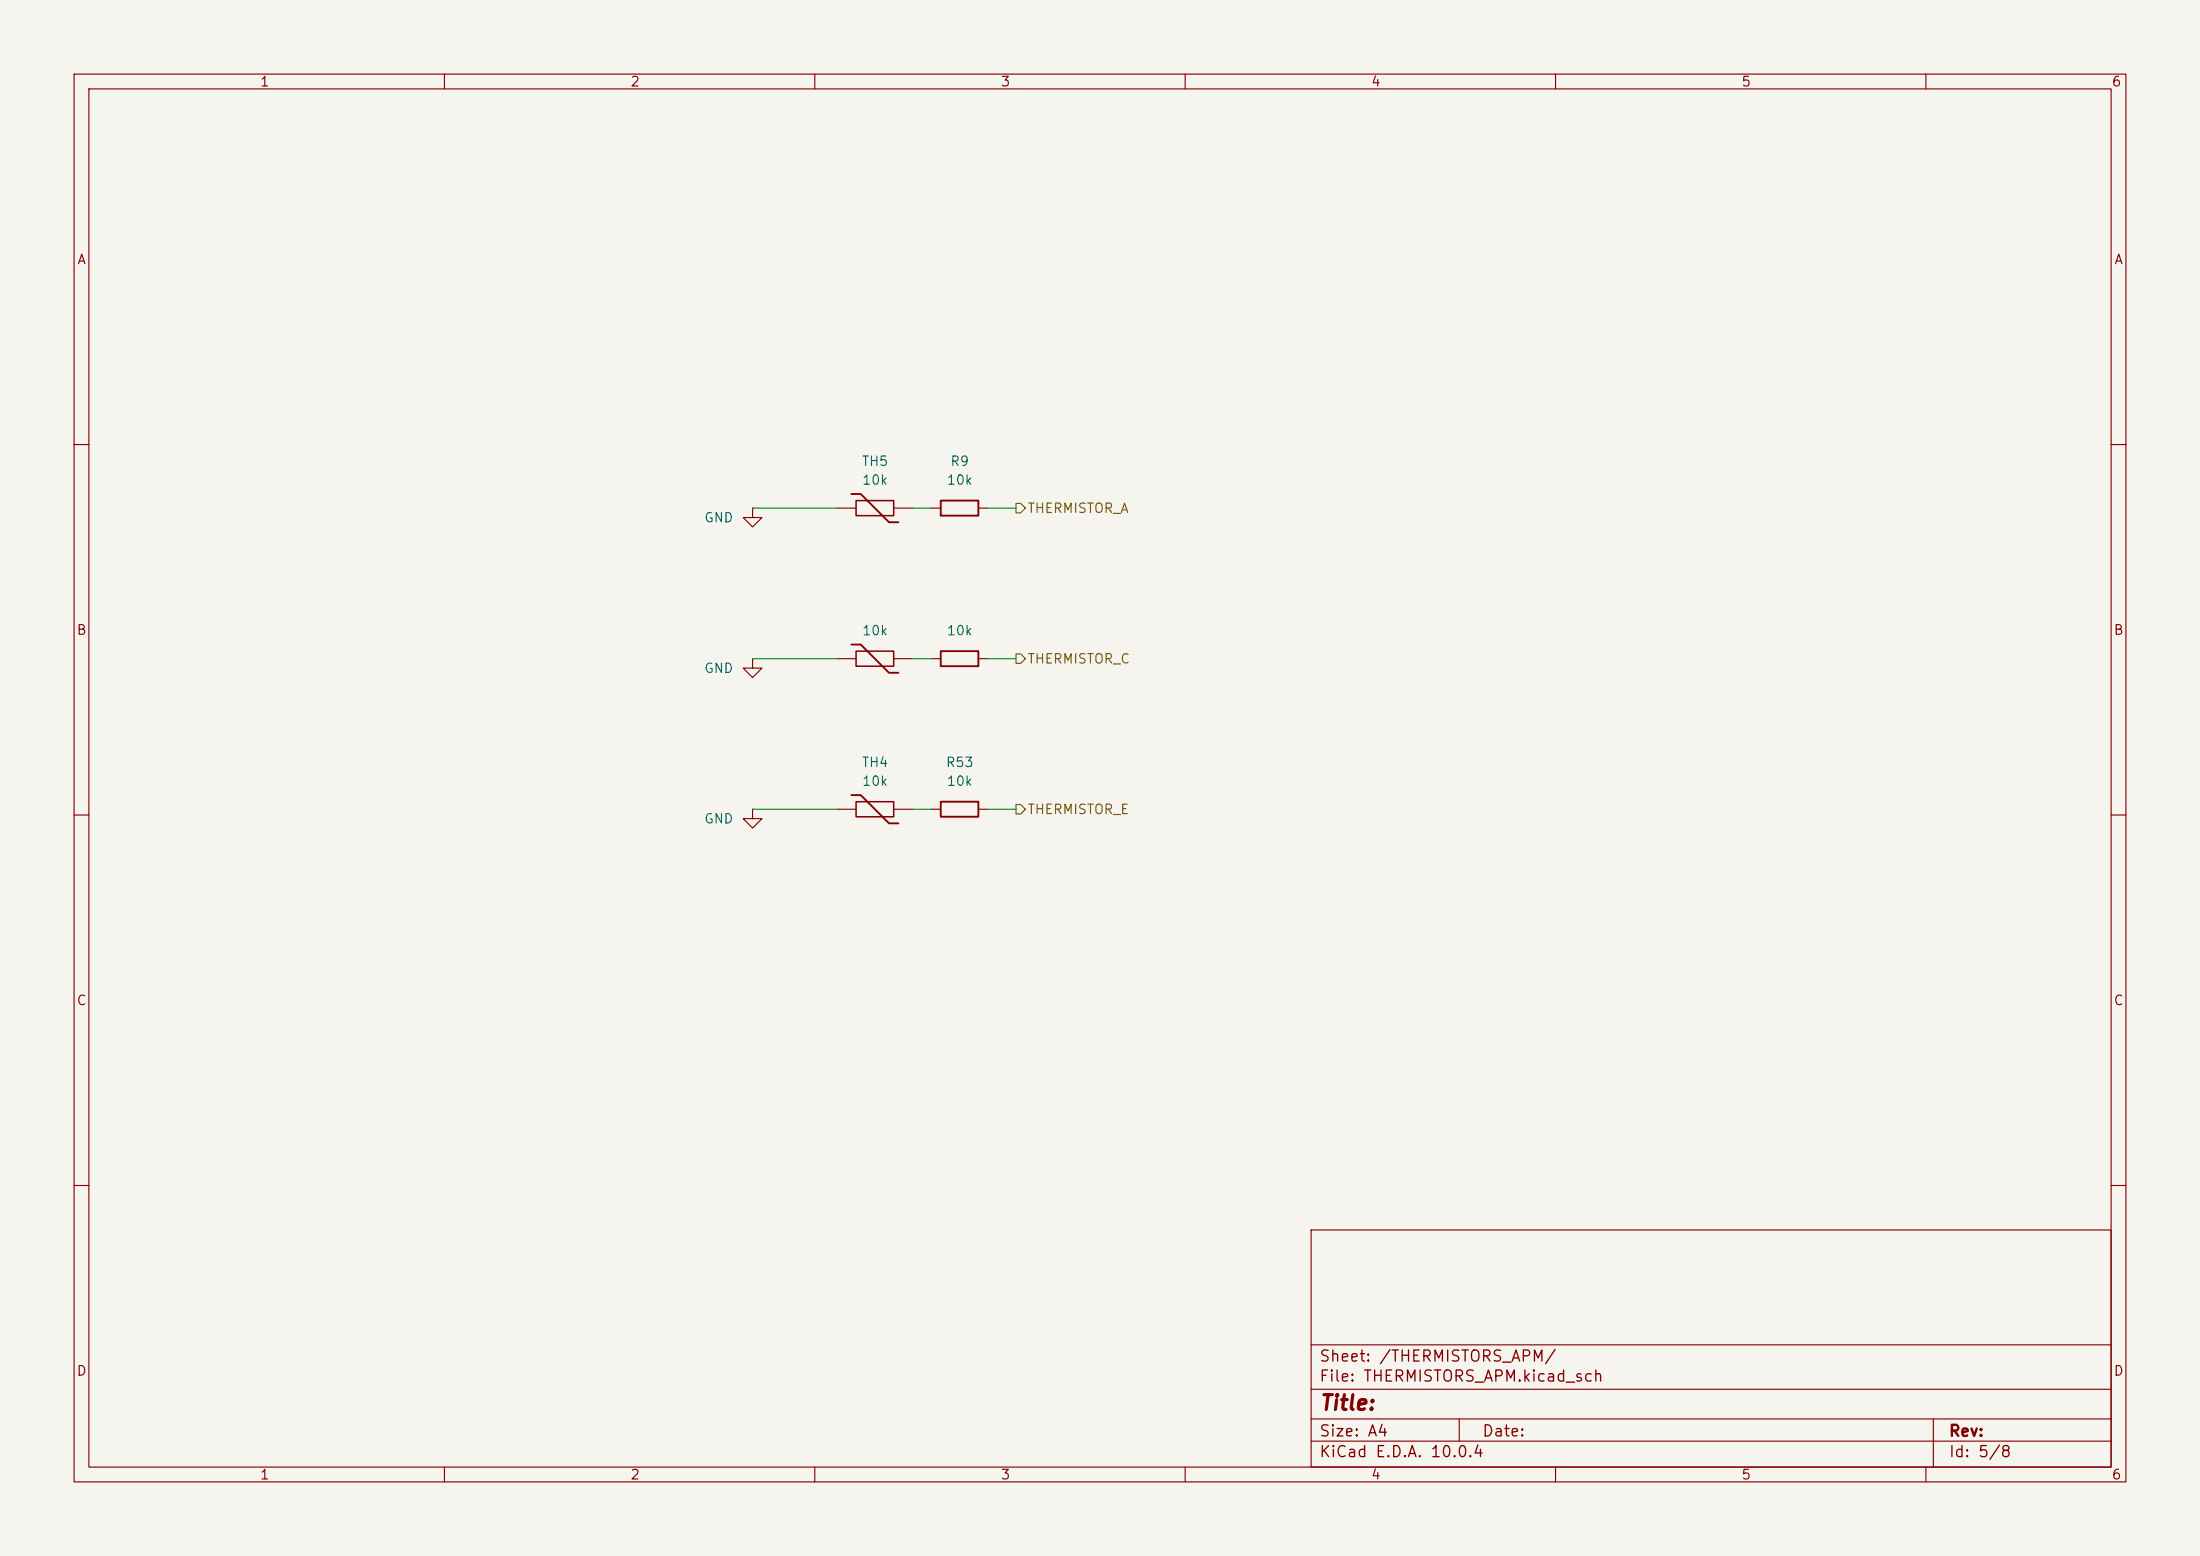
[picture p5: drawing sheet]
(kicad_sch
 (version 20260306)
 (generator "eeschema")
 (generator_version "10.0")
 (paper "A4")
 (lib_symbols
  (symbol "Device:R"
   (pin_numbers (hide yes))
   (pin_names
    (offset 0)) (exclude_from_sim no) (in_bom yes) (on_board yes)
   (in_pos_files yes)
   (duplicate_pin_numbers_are_jumpers no)
   (property "Reference" "R" (at 2.032 0 90) (show_name no) (do_not_autoplace no) (effects (font (size 1.27 1.27))))
   (property "Value" "R" (at 0 0 90) (show_name no) (do_not_autoplace no) (effects (font (size 1.27 1.27))))
   (property "Footprint" "" (at -1.778 0 90) (show_name no) (do_not_autoplace no) (hide yes) (effects (font (size 1.27 1.27))))
   (property "Datasheet" "" (at 0 0 0) (show_name no) (do_not_autoplace no) (hide yes) (effects (font (size 1.27 1.27))))
   (property "Description" "Resistor" (at 0 0 0) (show_name no) (do_not_autoplace no) (hide yes) (effects (font (size 1.27 1.27))))
   (symbol "R_0_1"
    (rectangle (start -1.016 -2.54) (end 1.016 2.54) (stroke (width 0.254) (type default)) (fill (type none))))
   (symbol "R_1_1"
    (pin passive line (at 0 3.81 270) (length 1.27) (name "" (effects (font (size 1.27 1.27)))) (number "1" (effects (font (size 1.27 1.27)))))
    (pin passive line (at 0 -3.81 90) (length 1.27) (name "" (effects (font (size 1.27 1.27)))) (number "2" (effects (font (size 1.27 1.27))))))
   (embedded_fonts no))
  (symbol "Device:Thermistor"
   (pin_numbers (hide yes))
   (pin_names
    (offset 0)) (exclude_from_sim no) (in_bom yes) (on_board yes)
   (in_pos_files yes)
   (duplicate_pin_numbers_are_jumpers no)
   (property "Reference" "TH" (at 2.54 1.27 90) (show_name no) (do_not_autoplace no) (effects (font (size 1.27 1.27))))
   (property "Value" "Thermistor" (at -2.54 0 90) (show_name no) (do_not_autoplace no) (effects (font (size 1.27 1.27)) (justify bottom)))
   (property "Footprint" "" (at 0 0 0) (show_name no) (do_not_autoplace no) (hide yes) (effects (font (size 1.27 1.27))))
   (property "Datasheet" "" (at 0 0 0) (show_name no) (do_not_autoplace no) (hide yes) (effects (font (size 1.27 1.27))))
   (property "Description" "Temperature dependent resistor" (at 0 0 0) (show_name no) (do_not_autoplace no) (hide yes) (effects (font (size 1.27 1.27))))
   (symbol "Thermistor_0_1"
    (polyline (pts (xy -1.905 3.175) (xy -1.905 1.905) (xy 1.905 -1.905) (xy 1.905 -3.175) (xy 1.905 -3.175)) (stroke (width 0.254) (type default)) (fill (type none)))
    (rectangle (start -1.016 2.54) (end 1.016 -2.54) (stroke (width 0.2032) (type default)) (fill (type none))))
   (symbol "Thermistor_1_1"
    (pin passive line (at 0 5.08 270) (length 2.54) (name "" (effects (font (size 1.27 1.27)))) (number "1" (effects (font (size 1.27 1.27)))))
    (pin passive line (at 0 -5.08 90) (length 2.54) (name "" (effects (font (size 1.27 1.27)))) (number "2" (effects (font (size 1.27 1.27))))))
   (embedded_fonts no))
  (symbol "power:GND"
   (power global)
   (pin_numbers (hide yes))
   (pin_names
    (offset 0) (hide yes)) (exclude_from_sim no) (in_bom yes) (on_board yes)
   (in_pos_files yes)
   (duplicate_pin_numbers_are_jumpers no)
   (property "Reference" "#PWR" (at 0 -6.35 0) (show_name no) (do_not_autoplace no) (hide yes) (effects (font (size 1.27 1.27))))
   (property "Value" "GND" (at 0 -3.81 0) (show_name no) (do_not_autoplace no) (effects (font (size 1.27 1.27))))
   (property "Footprint" "" (at 0 0 0) (show_name no) (do_not_autoplace no) (hide yes) (effects (font (size 1.27 1.27))))
   (property "Datasheet" "" (at 0 0 0) (show_name no) (do_not_autoplace no) (hide yes) (effects (font (size 1.27 1.27))))
   (property "Description" "Power symbol creates a global label with name \"GND\" , ground" (at 0 0 0) (show_name no) (do_not_autoplace no) (hide yes) (effects (font (size 1.27 1.27))))
   (symbol "GND_0_1"
    (polyline (pts (xy 0 0) (xy 0 -1.27) (xy 1.27 -1.27) (xy 0 -2.54) (xy -1.27 -1.27) (xy 0 -1.27)) (stroke (width 0) (type default)) (fill (type none))))
   (symbol "GND_1_1"
    (pin power_in line (at 0 0 270) (length 0) (name "" (effects (font (size 1.27 1.27)))) (number "1" (effects (font (size 1.27 1.27))))))
   (embedded_fonts no)))
 (wire
  (pts (xy 101.6 68.58) (xy 113.03 68.58))
  (stroke (width 0) (type default)))
 (wire
  (pts (xy 123.19 109.22) (xy 125.73 109.22))
  (stroke (width 0) (type default)))
 (wire
  (pts (xy 123.19 68.58) (xy 125.73 68.58))
  (stroke (width 0) (type default)))
 (wire
  (pts (xy 101.6 109.22) (xy 113.03 109.22))
  (stroke (width 0) (type default)))
 (wire
  (pts (xy 133.35 68.58) (xy 137.16 68.58))
  (stroke (width 0) (type default)))
 (wire
  (pts (xy 133.35 109.22) (xy 137.16 109.22))
  (stroke (width 0) (type default)))
 (wire
  (pts (xy 101.6 88.9) (xy 113.03 88.9))
  (stroke (width 0) (type default)))
 (wire
  (pts (xy 133.35 88.9) (xy 137.16 88.9))
  (stroke (width 0) (type default)))
 (wire
  (pts (xy 123.19 88.9) (xy 125.73 88.9))
  (stroke (width 0) (type default)))
 (hierarchical_label "THERMISTOR_C"
  (shape output)
  (at 137.16 88.9 0)
  (effects (font (size 1.27 1.27)) (justify left)))
 (hierarchical_label "THERMISTOR_E"
  (shape output)
  (at 137.16 109.22 0)
  (effects (font (size 1.27 1.27)) (justify left)))
 (hierarchical_label "THERMISTOR_A"
  (shape output)
  (at 137.16 68.58 0)
  (effects (font (size 1.27 1.27)) (justify left)))
 (symbol
  (lib_id "Device:R")
  (at 129.54 88.9 90)
  (mirror x)
  (unit 1)
  (body_style 1)
  (exclude_from_sim no)
  (in_bom yes)
  (on_board yes)
  (in_pos_files yes)
  (dnp no)
  (fields_autoplaced yes)
  (property "Reference" "R7" (at 129.54 82.55 90) (hide yes) (show_name no) (do_not_autoplace no) (effects (font (size 1.27 1.27))))
  (property "Value" "10k" (at 129.54 85.09 90) (show_name no) (do_not_autoplace no) (effects (font (size 1.27 1.27))))
  (property "Footprint" "Resistor_SMD:R_0201_0603Metric" (at 129.54 87.122 90) (hide yes) (show_name no) (do_not_autoplace no) (effects (font (size 1.27 1.27))))
  (property "Datasheet" "" (at 129.54 88.9 0) (hide yes) (show_name no) (do_not_autoplace no) (effects (font (size 1.27 1.27))))
  (property "Description" "Resistor" (at 129.54 88.9 0) (hide yes) (show_name no) (do_not_autoplace no) (effects (font (size 1.27 1.27))))
  (property "DigiKey_Part_Number" "311-10.0KCRCT-ND" (at 129.54 88.9 0) (hide yes) (show_name no) (do_not_autoplace no) (effects (font (size 1.27 1.27))))
  (property "Price" "0.0129" (at 129.54 88.9 0) (hide yes) (show_name no) (do_not_autoplace no) (effects (font (size 1.27 1.27))))
  (pin "2")
  (pin "1"))
 (symbol
  (lib_id "Device:R")
  (at 129.54 68.58 90)
  (mirror x)
  (unit 1)
  (body_style 1)
  (exclude_from_sim no)
  (in_bom yes)
  (on_board yes)
  (in_pos_files yes)
  (dnp no)
  (fields_autoplaced yes)
  (property "Reference" "R9" (at 129.54 62.23 90) (show_name no) (do_not_autoplace no) (effects (font (size 1.27 1.27))))
  (property "Value" "10k" (at 129.54 64.77 90) (show_name no) (do_not_autoplace no) (effects (font (size 1.27 1.27))))
  (property "Footprint" "Resistor_SMD:R_0201_0603Metric" (at 129.54 66.802 90) (hide yes) (show_name no) (do_not_autoplace no) (effects (font (size 1.27 1.27))))
  (property "Datasheet" "" (at 129.54 68.58 0) (hide yes) (show_name no) (do_not_autoplace no) (effects (font (size 1.27 1.27))))
  (property "Description" "Resistor" (at 129.54 68.58 0) (hide yes) (show_name no) (do_not_autoplace no) (effects (font (size 1.27 1.27))))
  (property "DigiKey_Part_Number" "311-10.0KCRCT-ND" (at 129.54 68.58 0) (hide yes) (show_name no) (do_not_autoplace no) (effects (font (size 1.27 1.27))))
  (property "Price" "0.0129" (at 129.54 68.58 0) (hide yes) (show_name no) (do_not_autoplace no) (effects (font (size 1.27 1.27))))
  (pin "2")
  (pin "1"))
 (symbol
  (lib_id "power:GND")
  (at 101.6 88.9 0)
  (mirror y)
  (unit 1)
  (body_style 1)
  (exclude_from_sim no)
  (in_bom yes)
  (on_board yes)
  (in_pos_files yes)
  (dnp no)
  (fields_autoplaced yes)
  (property "Reference" "#PWR022" (at 101.6 95.25 0) (hide yes) (show_name no) (do_not_autoplace no) (effects (font (size 1.27 1.27))))
  (property "Value" "GND" (at 99.06 90.1699 0) (show_name no) (do_not_autoplace no) (effects (font (size 1.27 1.27)) (justify left)))
  (property "Footprint" "" (at 101.6 88.9 0) (hide yes) (show_name no) (do_not_autoplace no) (effects (font (size 1.27 1.27))))
  (property "Datasheet" "" (at 101.6 88.9 0) (hide yes) (show_name no) (do_not_autoplace no) (effects (font (size 1.27 1.27))))
  (property "Description" "Power symbol creates a global label with name \"GND\" , ground" (at 101.6 88.9 0) (hide yes) (show_name no) (do_not_autoplace no) (effects (font (size 1.27 1.27))))
  (pin "1"))
 (symbol
  (lib_id "Device:Thermistor")
  (at 118.11 109.22 90)
  (mirror x)
  (unit 1)
  (body_style 1)
  (exclude_from_sim no)
  (in_bom yes)
  (on_board yes)
  (in_pos_files yes)
  (dnp no)
  (fields_autoplaced yes)
  (property "Reference" "TH4" (at 118.11 102.87 90) (show_name no) (do_not_autoplace no) (effects (font (size 1.27 1.27))))
  (property "Value" "10k" (at 118.11 105.41 90) (show_name no) (do_not_autoplace no) (effects (font (size 1.27 1.27))))
  (property "Footprint" "Package_TO_SOT_THT:Heraeus_TO-92-2" (at 118.11 109.22 0) (hide yes) (show_name no) (do_not_autoplace no) (effects (font (size 1.27 1.27))))
  (property "Datasheet" "" (at 118.11 109.22 0) (hide yes) (show_name no) (do_not_autoplace no) (effects (font (size 1.27 1.27))))
  (property "Description" "Temperature dependent resistor" (at 118.11 109.22 0) (hide yes) (show_name no) (do_not_autoplace no) (effects (font (size 1.27 1.27))))
  (pin "2")
  (pin "1"))
 (symbol
  (lib_id "power:GND")
  (at 101.6 109.22 0)
  (mirror y)
  (unit 1)
  (body_style 1)
  (exclude_from_sim no)
  (in_bom yes)
  (on_board yes)
  (in_pos_files yes)
  (dnp no)
  (fields_autoplaced yes)
  (property "Reference" "#PWR071" (at 101.6 115.57 0) (hide yes) (show_name no) (do_not_autoplace no) (effects (font (size 1.27 1.27))))
  (property "Value" "GND" (at 99.06 110.4899 0) (show_name no) (do_not_autoplace no) (effects (font (size 1.27 1.27)) (justify left)))
  (property "Footprint" "" (at 101.6 109.22 0) (hide yes) (show_name no) (do_not_autoplace no) (effects (font (size 1.27 1.27))))
  (property "Datasheet" "" (at 101.6 109.22 0) (hide yes) (show_name no) (do_not_autoplace no) (effects (font (size 1.27 1.27))))
  (property "Description" "Power symbol creates a global label with name \"GND\" , ground" (at 101.6 109.22 0) (hide yes) (show_name no) (do_not_autoplace no) (effects (font (size 1.27 1.27))))
  (pin "1"))
 (symbol
  (lib_id "power:GND")
  (at 101.6 68.58 0)
  (mirror y)
  (unit 1)
  (body_style 1)
  (exclude_from_sim no)
  (in_bom yes)
  (on_board yes)
  (in_pos_files yes)
  (dnp no)
  (fields_autoplaced yes)
  (property "Reference" "#PWR024" (at 101.6 74.93 0) (hide yes) (show_name no) (do_not_autoplace no) (effects (font (size 1.27 1.27))))
  (property "Value" "GND" (at 99.06 69.8499 0) (show_name no) (do_not_autoplace no) (effects (font (size 1.27 1.27)) (justify left)))
  (property "Footprint" "" (at 101.6 68.58 0) (hide yes) (show_name no) (do_not_autoplace no) (effects (font (size 1.27 1.27))))
  (property "Datasheet" "" (at 101.6 68.58 0) (hide yes) (show_name no) (do_not_autoplace no) (effects (font (size 1.27 1.27))))
  (property "Description" "Power symbol creates a global label with name \"GND\" , ground" (at 101.6 68.58 0) (hide yes) (show_name no) (do_not_autoplace no) (effects (font (size 1.27 1.27))))
  (pin "1"))
 (symbol
  (lib_id "Device:Thermistor")
  (at 118.11 88.9 90)
  (mirror x)
  (unit 1)
  (body_style 1)
  (exclude_from_sim no)
  (in_bom yes)
  (on_board yes)
  (in_pos_files yes)
  (dnp no)
  (fields_autoplaced yes)
  (property "Reference" "TH2" (at 118.11 82.55 90) (hide yes) (show_name no) (do_not_autoplace no) (effects (font (size 1.27 1.27))))
  (property "Value" "10k" (at 118.11 85.09 90) (show_name no) (do_not_autoplace no) (effects (font (size 1.27 1.27))))
  (property "Footprint" "Package_TO_SOT_THT:Heraeus_TO-92-2" (at 118.11 88.9 0) (hide yes) (show_name no) (do_not_autoplace no) (effects (font (size 1.27 1.27))))
  (property "Datasheet" "" (at 118.11 88.9 0) (hide yes) (show_name no) (do_not_autoplace no) (effects (font (size 1.27 1.27))))
  (property "Description" "Temperature dependent resistor" (at 118.11 88.9 0) (hide yes) (show_name no) (do_not_autoplace no) (effects (font (size 1.27 1.27))))
  (pin "2")
  (pin "1"))
 (symbol
  (lib_id "Device:Thermistor")
  (at 118.11 68.58 90)
  (mirror x)
  (unit 1)
  (body_style 1)
  (exclude_from_sim no)
  (in_bom yes)
  (on_board yes)
  (in_pos_files yes)
  (dnp no)
  (fields_autoplaced yes)
  (property "Reference" "TH5" (at 118.11 62.23 90) (show_name no) (do_not_autoplace no) (effects (font (size 1.27 1.27))))
  (property "Value" "10k" (at 118.11 64.77 90) (show_name no) (do_not_autoplace no) (effects (font (size 1.27 1.27))))
  (property "Footprint" "Package_TO_SOT_THT:Heraeus_TO-92-2" (at 118.11 68.58 0) (hide yes) (show_name no) (do_not_autoplace no) (effects (font (size 1.27 1.27))))
  (property "Datasheet" "" (at 118.11 68.58 0) (hide yes) (show_name no) (do_not_autoplace no) (effects (font (size 1.27 1.27))))
  (property "Description" "Temperature dependent resistor" (at 118.11 68.58 0) (hide yes) (show_name no) (do_not_autoplace no) (effects (font (size 1.27 1.27))))
  (pin "2")
  (pin "1"))
 (symbol
  (lib_id "Device:R")
  (at 129.54 109.22 90)
  (mirror x)
  (unit 1)
  (body_style 1)
  (exclude_from_sim no)
  (in_bom yes)
  (on_board yes)
  (in_pos_files yes)
  (dnp no)
  (fields_autoplaced yes)
  (property "Reference" "R53" (at 129.54 102.87 90) (show_name no) (do_not_autoplace no) (effects (font (size 1.27 1.27))))
  (property "Value" "10k" (at 129.54 105.41 90) (show_name no) (do_not_autoplace no) (effects (font (size 1.27 1.27))))
  (property "Footprint" "Resistor_SMD:R_0201_0603Metric" (at 129.54 107.442 90) (hide yes) (show_name no) (do_not_autoplace no) (effects (font (size 1.27 1.27))))
  (property "Datasheet" "" (at 129.54 109.22 0) (hide yes) (show_name no) (do_not_autoplace no) (effects (font (size 1.27 1.27))))
  (property "Description" "Resistor" (at 129.54 109.22 0) (hide yes) (show_name no) (do_not_autoplace no) (effects (font (size 1.27 1.27))))
  (property "DigiKey_Part_Number" "311-10.0KCRCT-ND" (at 129.54 109.22 0) (hide yes) (show_name no) (do_not_autoplace no) (effects (font (size 1.27 1.27))))
  (property "Price" "0.0129" (at 129.54 109.22 0) (hide yes) (show_name no) (do_not_autoplace no) (effects (font (size 1.27 1.27))))
  (pin "2")
  (pin "1")))
